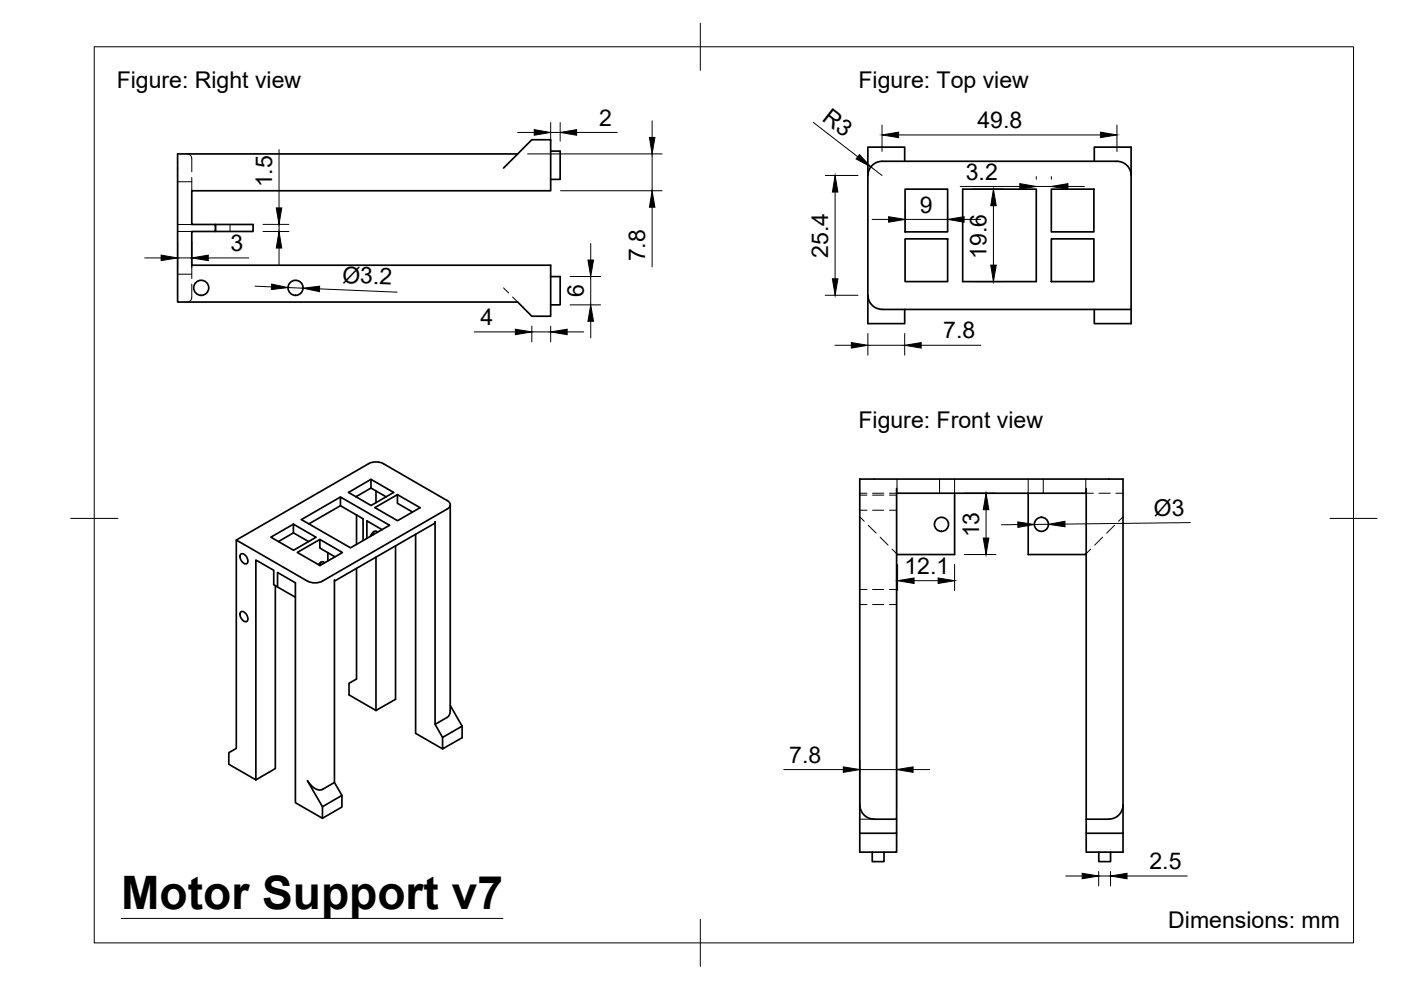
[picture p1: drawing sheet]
<svg xmlns="http://www.w3.org/2000/svg" width="297mm" height="210mm" viewBox="0 0 297 210" stroke-linecap="round" stroke-linejoin="round" font-family="sans-serif">
<!-- layer: Visible -->
<g fill="none" stroke="#000" stroke-width=".36">
<path d="M109.8 32.6h-72.1v31.4h72.1l3 3h4v-10.8h-76.1v-7.1h5v-1.5h-5v-7.2h76.1v-10.8h-4l-6 6M116.8 32h2v6h-2M184 37.2a2.99 2.99 0 0 1 3-3h49.8a2.99 2.99 0 0 1 3 3M191.8 34.2v-3h-7.8v37.4h7.8v-3M232 34.2v-3h7.8v37.4h-7.8v-3M45.7 47.6h8v1.5h-8M116.8 58.6h2v6h-2M191.9 40.1h9v9.1h-9zM191.9 50.6h9v9.1h-9zM204.1 40.1h15.6v19.6h-15.6zM222.9 40.1h9v9.1h-9zM222.9 50.6h9v9.1h-9z"/>
<path d="M184 62.6a2.99 2.99 0 0 0 3 3M187 65.6h52.8M51.1 117.4a1.38 1.38 0 0 1 1.2 2.1 1.38 1.38 0 0 1-1.2-2.1zM57.4 113.9l4.8-2.8 4.8 2.8-4.8 2.8zM59 114.8l3.2-1.8 3.2 1.8M62.2 111.1v1.9M63 117.1l4.8-2.7 4.8 2.8-4.8 2.7zM67.8 114.4v1.8l3.2 1.9M68 119.2l-.2 .7M68.8 119.4a.72 .72 0 0 0-.8-.3 .72 .72 0 0 0-.5 .6M69.5 117.2v1.7M72.2 105.4l-8.3 4.8 10.4 6 8.3-4.8-10.4-6v1.8l4.8 2.8v4.6"/>
<path d="M72.2 107.2l-6.7 3.9M75.6 105.3v.1M75.6 109.2v6.2M78.7 101.6l4.8 2.8-4.8 2.8-4.8-2.8 4.8-2.8v1.9l-3.2 1.8M78.7 103.5l3.2 1.8M79.3 112.7l-.2 .7M79.7 104.1v2.5M79.7 118.1v32.5M80 112.9l-.1-.3a1.25 1.25 0 0 0-1.4 1.1M81 112.3l-3.2-1.9v3.7M83.9 115.7v32.6l-4.2 2.3M84.3 104.9l4.8 2.7-4.8 2.8-4.8-2.8 4.8-2.7v1.8l3.2 1.9"/>
<path d="M88.1 113.3v42.2l5.7 3.3M92.2 110.7v42.9M92.3 110.6l-.2 .4-21.2 12.2M94.8 107.9l-26.4 15.3a3.6 3.6 0 0 1-3.2 0l-15.1-8.7v44.2l-1.6 .9v2.4l5.8 3.3M94.8 106.1l-13.5-7.8a3.5 3.5 0 0 0-3.2 0l-28 16.2M94.8 106.1a.97 .97 0 0 1 .7 .9 .97 .97 0 0 1-.7 .9M95.5 107v43.7a1.59 1.59 0 0 1-.7 1.4M190.1 103.6v70.1h-4.8M190.1 104.6h40.2M202.4 104.6v13h-12.1l-.2-.2M218 104.6v13h12.1l.2-.2M230.3 103.6v70.1"/>
<path d="M51.1 129.7a1.38 1.38 0 0 1 1.2 2.1 1.38 1.38 0 0 1-1.2-2.1zM58.4 124.2v38.8l-4.1 2.3M58.8 124.5l3.8 2.1M70.9 123v42.9l-2.5 1.5M75.6 120.5v23.5l-1.6 .9v2.4l5.7 3.3M95.5 149.6l2.5 4.4-4.2 2.4-1.6-2.8 2.6-1.5M98 154v2.4l-4.2 2.4v-2.4M54.3 165.3v-46.6l3.7 2.2v3.1l.8 .5v-3.1l3.8 2.2v46.6l5.8 3.3v-2.5l-3.2-5.5a3.5 3.5 0 0 0 2.8 2l.4-.1M70.9 165.9l1.6 2.7-4.1 2.4M72.5 168.6v2.5l-4.1 2.4M182.3 170.7a2.99 2.99 0 0 0 3 3M190.1 173.7v3h-7.8"/>
<path d="M230.3 176.7v4h7.8v-4M238.1 170.7v-69.1h-55.8v79.1h7.8v-4M238.1 170.7a2.99 2.99 0 0 1-3 3M238.1 170.7v6h-7.8v-3h4.8M184.9 180.7v2h2.5v-2M233 180.7v2h2.5v-2"/>
<circle cx="42.7" cy="61" r="1.6"/>
<circle cx="62.7" cy="61" r="1.6"/>
<circle cx="199.6" cy="111.2" r="1.49"/>
<circle cx="220.8" cy="111.2" r="1.49"/>
</g>
<!-- layer: Hidden -->
<g fill="none" stroke="#000" stroke-width=".21">
<path d="M37.7 38.5h3M39.7 32.6a1 1 0 0 1 1 1v2.8M40.7 37.6v2.8M37.7 47.6h3M37.7 58.1h3M37.7 49.1h3M40.7 56.2v2.8M45.8 47.6v1.5M48.8 47.6v1.5M40.7 60.2v2.8a1 1 0 0 1-1 1M106.8 61l1 1.1M108.7 63l1.1 1"/>
<path d="M182.3 104.6h1.5M182.3 109.6l.9 .9M182.3 105h1.5M182.3 108.2h1.5M184.1 111.4l1.7 1.6M185 104.6h2.4M185 105h2.4M185 108.2h2.4M186.6 113.9l1.7 1.7M188.6 104.6h1.5M188.6 105h1.5M188.6 108.2h1.5"/>
<path d="M189.1 116.4l1 1M190.2 101.6v3M199.2 101.6v3M202.4 101.6v3M218 101.6v3M221.2 101.6v3M230.2 101.6v3M230.3 104.6h1.5M231.2 116.4l-.9 1M233 104.6h2.4M233.8 113.9l-1.7 1.7M236.3 111.4l-1.7 1.6"/>
<path d="M236.6 104.6h1.5M238.1 109.6l-.9 .9M182.3 125h1.5M182.3 128.2h1.5M185 125h2.4M185 128.2h2.4M188.6 125h1.5M188.6 128.2h1.5M182.3 173.7h3"/>
</g>
<!-- layer: BORDER -->
<path d="M20 9.9h267v190h-267zM148.5 4.9v10M15 109.9h10M282 109.9h10M148.5 194.9v10" fill="none" stroke="#000" stroke-width=".21"/>
<!-- layer: Notes -->
<path d="M25.7 194.7h80.9" fill="none" stroke="#000" stroke-width=".21"/>
<!-- layer: FD_Dimensions -->
<g fill="none" stroke="#000" stroke-width=".21">
<path d="M59.2 31.7v12.4M109.7 28.1h3.6M111.9 32.6h28.5M116.8 26v3.9M116.8 28.1h2M118.8 26v3.9M122.3 28.1h8.6M138.3 25.6v3.5M138.3 32.6v7.8M172.4 25.9l9.5 7.3M175 37.2h6.9M184.6 35.4l2.4 1.8"/>
<path d="M187 26.5v5.6M190.5 28.6h42.8M203.6 39.5h12.6M219.7 37.4v.6M219.7 39.5h3.2M222.9 37.4v.6M226.4 39.5h3.5M236.8 26.5v5.6M30.7 54.7h3.5M37.7 51.2v5.6M37.7 54.7h3M40.7 51.2v5.6"/>
<path d="M44.2 54.7h8.5M55.8 49.1h5.5M55.8 47.6h5.5M59.2 47.6v1.5M59.2 52.6v3.5M118.9 40.4h21.5M120.9 58.6h6.4M125.2 51.6v3.5M125.2 58.6v6M138.3 43.9v12.7M177.1 40.7v18.4M184.9 46.5h3.5"/>
<path d="M191.9 44.4v2.7M191.9 46.5h9M200.9 44.4v2.7M204.4 46.5h3.5M206.2 40.1h6.5M206.2 59.7h6.5M210.6 43.6v12.6M54.1 60.7l3.5 .1M61.1 61l3.2 .1M67.8 61.2l16.4 .7M100.5 70.4h8.8M112.8 69.1v3.4"/>
<path d="M112.8 70.4h4M116.8 69.1v3.4M120.2 70.4h3.6M120.9 64.6h6.4M125.2 68.1v3.5M175 62.6h6.9M177 73.2h3.5M184 70.7v4.6M184 73.2h7.8M191.8 70.7v4.6M195.3 73.2h12.7M190.3 119.7v5.5"/>
<path d="M202.4 119.7v5.5M204.5 117.6h6.7M204.5 104.6h6.7M209.1 108.1v6M215.8 111.2l-3.5 .1M222.3 111.2h-3M252.4 110.8l-26.6 .3M193.8 123.1h5.1M166.2 163.2h12.6M182.3 161.1v10.5M182.3 163.2h7.8M190.1 161.1v10.5"/>
<path d="M193.6 163.2h3.5M226 185.7h3.4M232.9 184.8v3M232.9 185.7h2.6M235.5 184.8v3M239 185.7h12.7"/>
</g>
<g fill="#000" stroke="#000" stroke-width=".21">
<path d="M113.3 27.5l3.5 .6-3.5 .6zM118.8 28.1l3.5-.6v1.2zM137.7 29.1h1.2l-.6 3.5zM182.2 32.8l2.4 2.6-3.1-1.7zM187 28.6l3.5-.6v1.2zM216.2 38.9l3.5 .6-3.5 .6zM222.9 39.5l3.5-.6v1.2zM233.3 28l3.5 .6-3.5 .6zM34.2 54.1l3.5 .6-3.5 .6zM40.7 54.7l3.5-.6v1.2zM59.2 49.1l.5 3.5h-1.1zM58.6 44.1h1.1l-.5 3.5z"/>
<path d="M124.7 55.1h1.1l-.6 3.5zM138.3 40.4l.6 3.5h-1.2zM177.1 37.2l.6 3.5h-1.2zM176.5 59.1h1.2l-.6 3.5zM188.4 45.9l3.5 .6-3.5 .6zM200.9 46.5l3.5-.6v1.2zM210.6 40.1l.6 3.5h-1.1zM210.1 56.2h1.1l-.6 3.5zM57.6 60.2l3.5 .8-3.6 .4zM64.3 61.1l3.5-.4-.1 1.1zM109.3 69.8l3.5 .6-3.5 .6zM116.8 70.4l3.4-.6v1.2z"/>
<path d="M125.2 64.6l.6 3.5h-1.1zM180.5 72.6l3.5 .6-3.5 .6zM191.8 73.2l3.5-.6v1.2zM208.5 114.1h1.2l-.6 3.5zM209.1 104.6l.6 3.5h-1.2zM215.8 110.7l3.5 .5-3.5 .6zM222.3 111.2l3.5-.7v1.2zM190.3 123.1l3.5-.6v1.2zM198.9 122.5l3.5 .6-3.5 .6zM178.8 162.6l3.5 .6-3.5 .6zM190.1 163.2l3.5-.6v1.2zM229.4 185.2l3.5 .5-3.5 .6z"/>
<path d="M235.5 185.7l3.5-.5v1.1z"/>
</g>
<text font-size="9.8" x="25.7" y="192.7">Motor Support v7</text>
<g font-size="4.9">
<text x="24.7" y="18.6">Figure: Right view</text>
<text x="182" y="18.6">Figure: Top view</text>
<text x="127" y="26.7">2</text>
<text x="174.1" y="25.4" transform="rotate(38 174.1 25.4)">R3</text>
<text x="207.2" y="27.1">49.8</text>
<text x="57.7" y="39.7" transform="rotate(-90 57.7 39.7)">1.5</text>
<text x="204.8" y="38.1">3.2</text>
<text x="195.1" y="45.1">9</text>
<text x="48.9" y="53.2">3</text>
<text x="72.5" y="59.9" transform="rotate(2 72.5 59.9)">Ø3.2</text>
<text x="136.8" y="55.4" transform="rotate(-90 136.8 55.4)">7.8</text>
<text x="175.6" y="54.6" transform="rotate(-90 175.6 54.6)">25.4</text>
<text x="209.2" y="54.8" transform="rotate(-90 209.2 54.8)">19.6</text>
<text x="123.8" y="63" transform="rotate(-90 123.8 63)">6</text>
<text x="101.9" y="69">4</text>
<text x="200" y="71.7">7.8</text>
<text x="182" y="90.7">Figure: Front view</text>
<text x="207.6" y="114" transform="rotate(-90 207.6 114)">13</text>
<text x="244.7" y="109.3" transform="rotate(-1 244.7 109.3)">Ø3</text>
<text x="191.8" y="121.7">12.1</text>
<text x="167.3" y="161.7">7.8</text>
<text x="243.7" y="184.3">2.5</text>
<text x="247.7" y="196.8">Dimensions: mm</text>
</g>
</svg>
